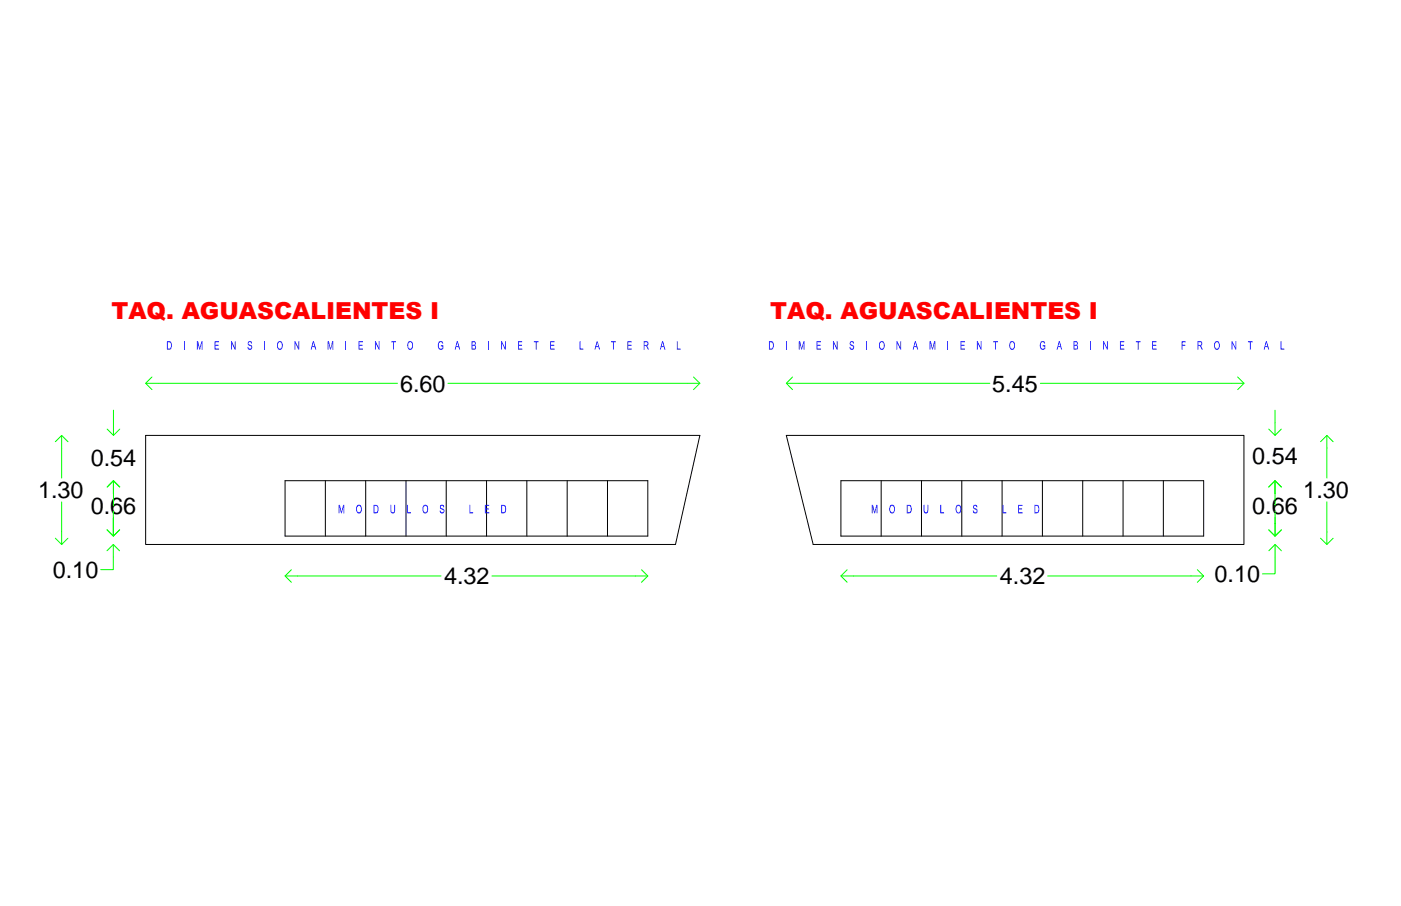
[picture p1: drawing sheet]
<svg xmlns="http://www.w3.org/2000/svg" width="864mm" height="559mm" viewBox="0 0 864 559" stroke-linecap="round" stroke-linejoin="round" font-family="sans-serif">
<!-- layer: 0 -->
<g fill="none" stroke="#000" stroke-width=".62">
<path d="M431 269h-341v67h326M485 269h282v67h-266M176 296h223v35h-223zM201 296v35M225 296v35M250 296v35M275 296v35M300 296v35M325 296v35M350 296v35M374 296v35M518 296h224v35h-224z"/>
<path d="M543 296v35M568 296v35M593 296v35M618 296v35M643 296v35M667 296v35M692 296v35M717 296v35"/>
</g>
<!-- layer: C_AUXILIARES -->
<g fill="none" stroke="#0f0" stroke-width=".62">
<path d="M98 236h147M276 236h148M492 236h118M641 236h118M70 253v8M38 276v19M38 310v18M70 315v8M70 304v8M70 319v4M70 344v7h-8M183 355h89"/>
<path d="M303 355h89M526 355h88M646 355h88"/>
</g>
<!-- layer: 0 -->
<g fill="none" stroke="#0f0" stroke-width=".62">
<path d="M90 236h8M94 233l-4 3 4 4M424 236h7M428 233l3 3-3 4M485 236h7M489 233l-4 3 4 4M759 236h8M763 233l4 3-4 4M34 272l4-3 4 3M38 269v7M66 265l4 4 4-4M70 261v8"/>
<path d="M70 296v8M66 300l4-4 4 4M34 332l4 4 4-4M38 328v8M66 340l4-4 4 4M70 323v8M70 336v8M74 327l-4 4-4-4 4 4 4-4M176 355h7M180 351l-4 4 4 4M392 355h7M395 351l4 4-4 4"/>
<path d="M518 355h8M522 351l-4 4 4 4M734 355h8M738 351l4 4-4 4"/>
</g>
<g fill="#00f">
<path d="M113 210h1v6h-1z"/>
<path d="M121 210h1l1 5 1-5h1v6h-1v-5l-1 5-1-5v5h-1z"/>
<path d="M132 210h3v1h-2v2h2h-2v2h2v1h-3z"/>
<path d="M142 210h1l2 5v-5v6l-2-4v4h-1z"/>
<path d="M153 211l1-1 1 1v1l-1-1-1 1 2 2v1l-1 1h-1v-1v-1l1 1 1-1-2-1z"/>
<path d="M163 210v6z"/>
<path d="M182 210l2 5v-5v6l-2-4v4z"/>
<path d="M202 210h1l1 5 1-5v6v-5l-1 5h-1l-1-5v5z"/>
<path d="M213 210v6z"/>
<path d="M221 210h3v1h-2v2h2h-2v2h2v1h-3z"/>
<path d="M231 210h1l1 5v-5h1v6h-1l-1-4v4h-1z"/>
<path d="M241 210h3v1h-1v5h-1v-5h-1z"/>
<path d="M270 211l2-1 1 1v1l-1-1h-1l-1 1v2l1 1h2v-1h-1v-1h1v2l-1 1h-1l-1-2z"/>
<path d="M301 210v6z"/>
<path d="M309 210l2 5v-5h1v6h-1l-2-4v4z"/>
<path d="M319 210h3v1h-2v2h2h-2v2h2v1h-3z"/>
<path d="M329 210h3v1h-1v5h-1v-5h-1z"/>
<path d="M339 210h3v1h-2v2h2h-2v2h2v1h-3z"/>
<path d="M357 210h1v5h2v1h-3z"/>
<path d="M377 210h3v1h-2v5v-5h-1z"/>
<path d="M387 210h2v1h-2v2h2h-2v2h2v1h-2z"/>
<path d="M417 210h1v5h2v1h-3z"/>
<path d="M484 210h1v6h-1z"/>
<path d="M492 210h1l1 5 1-5h1v6h-1v-5l-1 5-1-5v5h-1z"/>
<path d="M503 210h3v1h-2v2h2h-2v2h2v1h-3z"/>
<path d="M513 210h1l2 5v-5v6l-2-4v4h-1z"/>
<path d="M524 211l1-1 1 1v1l-1-1-1 1 2 2v1v1h-2v-1v-1l1 1 1-1-2-2z"/>
<path d="M534 210v6z"/>
<path d="M553 210l2 5v-5v6l-2-4v4z"/>
<path d="M573 210h1l1 5 1-5h1v6h-1v-5l-1 5-1-5v5h-1z"/>
<path d="M584 210h1v6h-1z"/>
<path d="M592 210h3v1h-2v2h2h-2v2h2v1h-3z"/>
<path d="M602 210h1l2 5v-5v6l-2-4v4h-1z"/>
<path d="M612 210h3v1h-1v5h-1v-5h-1z"/>
<path d="M642 211l1-1 1 1v1l-1-1h-1l-1 2 1 1 1 1h1v-1h-1v-1h1v2l-1 1h-1l-1-1v-2z"/>
<path d="M672 210v6z"/>
<path d="M680 210l2 5v-5h1v6h-1l-2-4v4z"/>
<path d="M690 210h3v1h-2v2h2h-2v2h2v1h-3z"/>
<path d="M700 210h3v1h-1v5h-1v-5h-1z"/>
<path d="M710 210h3v1h-2v2h2h-2v2h2v1h-3z"/>
<path d="M728 210h3v1h-2v2h2h-2v3h-1z"/>
<path d="M759 210h1l2 5v-5v6l-2-4v4h-1z"/>
<path d="M769 210h3v1h-1v5h-1v-5h-1z"/>
<path d="M789 210h1v5h2v1h-3z"/>
<path d="M209 311l2 5 1-5v6v-5l-1 5h-1l-1-5v5z"/>
<path d="M241 311v4l1 1h1v-5h1l-1 4v2h-1l-1-1z"/>
<path d="M251 311v5h2v1h-2z"/>
<path d="M271 312l2-1 1 1-1 1v-1h-1v1l2 1v2l-1 1-1-1h-1v-1l1 1 1-1-2-2z"/>
<path d="M289 311h1v5h2v1h-3z"/>
<path d="M299 311h3v1h-3v2h2h-2v2h3v1h-3z"/>
<path d="M537 311h1l1 5 1-5h1v6h-1v-5l-1 5-1-5v5h-1z"/>
<path d="M569 311h1v4l1 1 1-1v-4v4l-1 2h-1l-1-1z"/>
<path d="M580 311v5h2v1h-2z"/>
<path d="M600 312l2-1v1v1l-1-1h-1v1l3 2-1 1-1 1-1-1v-1l1 1 1-1-2-2z"/>
<path d="M618 311v5h2v1h-2z"/>
<path d="M628 311h2v1h-2v2h2h-2v2h2v1h-2z"/>
<path d="M103 210l2 1 1 1v2l-1 2h-2zM103 211v4h2v-1v-2v-1z"/>
<path d="M171 211l2-1 1 2v2l-1 2h-1l-1-1v-3zM172 211l-1 3 2 1 1-1v-2l-1-1z"/>
<path d="M193 210l2 6h-1v-2h-2v2zM193 211v3h1z"/>
<path d="M252 211l1-1 1 2v2l-1 2h-1l-1-2zM252 211v3v1h1h1v-3l-1-1z"/>
<path d="M282 210l2 6h-1v-2h-2v2h-1zM282 211l-1 3h2z"/>
<path d="M291 210l2 1v2v1v2h-2zM291 211v2h2v-2zM291 213v2h2v-2z"/>
<path d="M368 210l2 6h-1v-2h-2v2h-1zM368 211v3h1z"/>
<path d="M397 210l2 1 1 1-1 1 1 3h-1l-1-3h-1v3zM397 211v2h2v-2z"/>
<path d="M408 210h1l1 6-1-2h-1l-1 2zM408 211v3h1z"/>
<path d="M474 210l2 1h1v3l-1 2h-2zM474 211v4h2v-1v-2v-1z"/>
<path d="M543 211h1l1 1v2l-1 2-1-1-1-1v-2zM543 211l-1 3 2 1 1-1v-2l-1-1z"/>
<path d="M564 210h1l1 6h-1v-2h-2v2zM564 211v3h1z"/>
<path d="M623 211l1-1 1 2 1 2-2 2h-1l-1-1v-3zM623 211v3l1 1 1-1v-2l-1-1z"/>
<path d="M653 210l2 6h-1v-2h-2v2h-1zM653 211l-1 3h2z"/>
<path d="M662 210l2 1v2v1v2h-2zM662 211v2h2v-2zM662 213v2h2v-2z"/>
<path d="M738 210l3 1v1l-1 1 1 3-2-3v3h-1zM739 211v2h1v-2z"/>
<path d="M749 211h2l1 1v2l-2 2-1-1-1-1 1-2zM750 211l-1 3 1 1 1-1v-2v-1z"/>
<path d="M780 210h1l1 6-1-2h-1l-1 2zM781 211l-1 3h1z"/>
<path d="M220 312l2-1 1 2v2l-1 2h-1l-1-2zM221 312l-1 3 1 1 1-1v-2v-1z"/>
<path d="M230 311h2l1 1v3l-1 2h-2zM231 312v4h1l1-1v-2l-1-1z"/>
<path d="M261 312l2-1 1 2v2l-1 2-2-1v-1zM262 312l-1 3v1h1l1-1v-2v-1z"/>
<path d="M309 311l2 1 1 1v2l-1 2h-2zM309 312v4h2v-1v-2v-1z"/>
<path d="M549 312l1-1 1 1 1 3-2 2-1-1-1-1v-2zM549 312v3l1 1 1-1v-2l-1-1z"/>
<path d="M559 311h2l1 1v3l-1 2h-2zM559 312v4h2v-1v-2v-1z"/>
<path d="M590 312l1-1 1 2v2l-1 2-1-1-1-1v-2zM590 312v3l1 1 1-1v-2l-1-1z"/>
<path d="M638 311h1l1 1 1 3-1 2h-2zM638 312v4h1l1-1v-2l-1-1z"/>
</g>
<!-- layer: C_AUXILIARES -->
<path d="M786 253v8M818 276v19M786 304v8M786 315v8M818 310v18M786 344v10h-8" fill="none" stroke="#0f0" stroke-width=".62"/>
<!-- layer: 0 -->
<path d="M782 265l4 4 4-4M786 261v8M814 272l4-3 4 3M818 269v7M786 296v8M782 300l4-4 4 4M782 327l4 4 4-4-4 4-4-4M782 340l4-4 4 4M786 323v8M786 336v8M814 332l4 4 4-4M818 328v8" fill="none" stroke="#0f0" stroke-width=".62"/>
<path d="M431 269l-15 67M485 269l16 67" fill="none" stroke="#000" stroke-width=".62"/>
<g font-size="14.4" fill="#f00">
<text x="69" y="197">TAQ. AGUASCALIENTES I</text>
<text x="475" y="197">TAQ. AGUASCALIENTES I</text>
</g>
<g font-size="14.4">
<text x="247" y="241">6.60</text>
<text x="612" y="241">5.45</text>
<text x="56" y="287">0.54</text>
<text x="772" y="286">0.54</text>
<text x="23" y="307">1.30</text>
<text x="803" y="307">1.30</text>
<text x="56" y="317">0.66</text>
<text x="772" y="317">0.66</text>
<text x="33" y="356">0.10</text>
<text x="749" y="359">0.10</text>
<text x="274" y="360">4.32</text>
<text x="616" y="360">4.32</text>
</g>
</svg>
